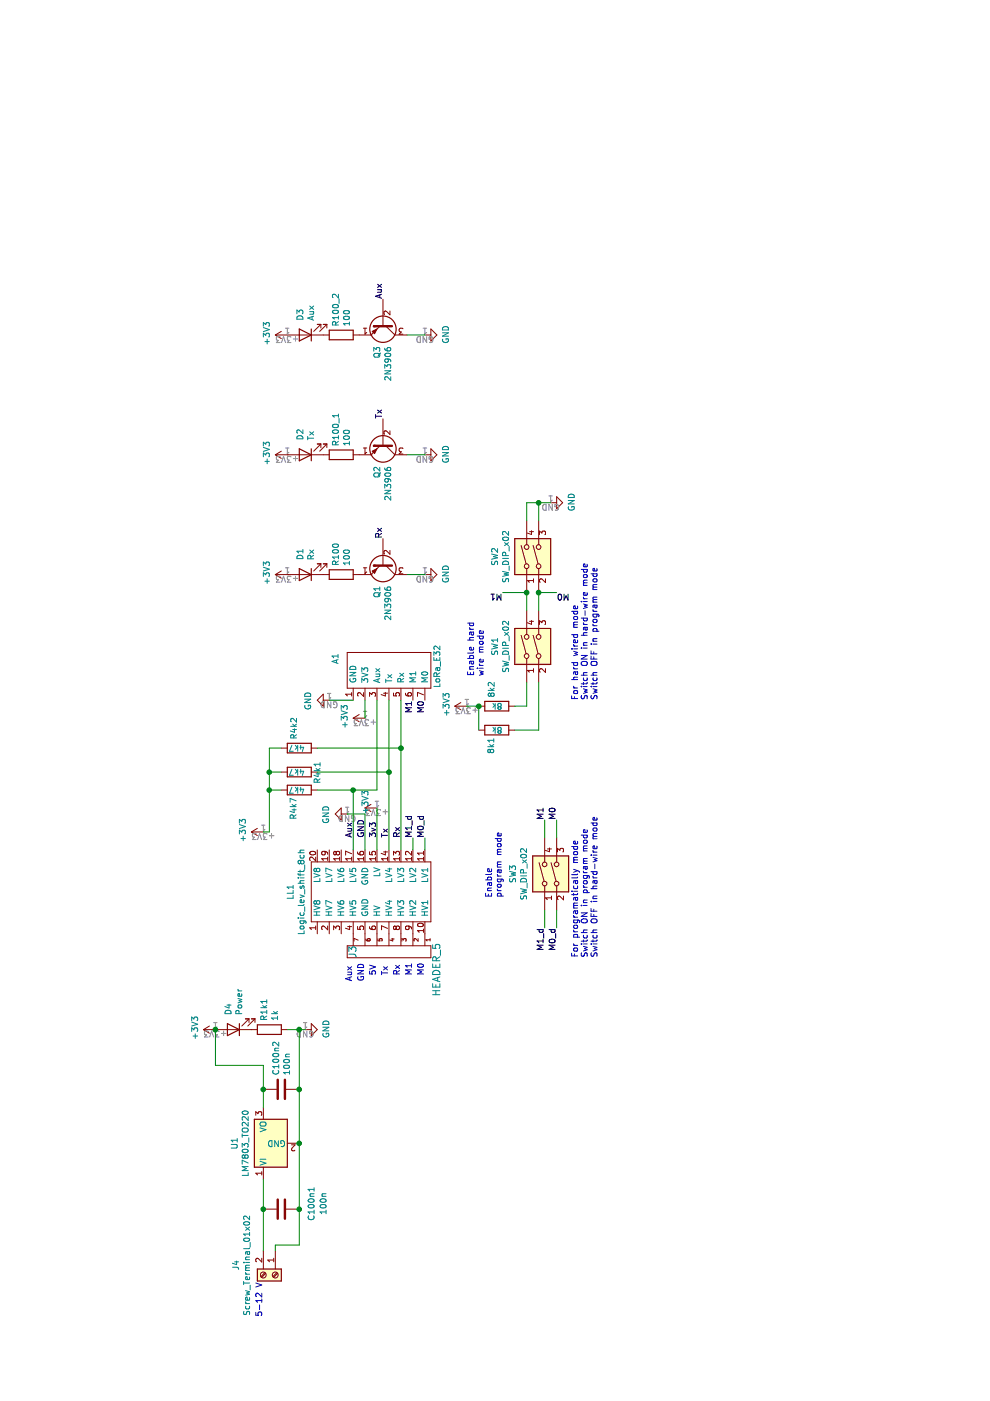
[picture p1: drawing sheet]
EESchema Schematic File Version 4
EELAYER 30 0
EELAYER END
$Descr A4 11693 8268
encoding utf-8
Sheet 1 1
Title ""
Date ""
Rev ""
Comp ""
Comment1 ""
Comment2 ""
Comment3 ""
Comment4 ""
$EndDescr
$Comp
L My_symbol_library:LoRa_E32 A1
U 1 1
P 6100 3250
F 0 "A1" H 6150 3700 50  0000 L CNN
F 1 "LoRa_E32" H 5950 2850 50  0000 L CNN
F 2 "My_footprint_library:LoRa_E32" H 5950 2700 50  0001 C CNN
F 3 "" H 5950 2700 50  0001 C CNN
	1    6100 3250
	1    0    0    -1  
$EndComp
Text Label 4700 2950 0    50   ~ 0
Aux
Text Label 4700 3250 0    50   ~ 0
Tx
Text Label 4700 3350 0    50   ~ 0
Rx
Text Label 5850 3450 2    50   ~ 0
M1
Text Label 5850 3550 2    50   ~ 0
M0
Wire Wire Line
	5700 3050 5850 3050
$Comp
L Device:R R4k7
U 1 1
P 5100 2500
F 0 "R4k7" H 4850 2550 50  0000 L CNN
F 1 "4k7" V 5100 2450 50  0000 L CNN
F 2 "Resistor_THT:R_Axial_DIN0204_L3.6mm_D1.6mm_P5.08mm_Vertical" V 5030 2500 50  0001 C CNN
F 3 "~" H 5100 2500 50  0001 C CNN
	1    5100 2500
	1    0    0    -1  
$EndComp
$Comp
L power:GND #PWR03
U 1 1
P 5850 2750
F 0 "#PWR03" H 5850 2500 50  0001 C CNN
F 1 "GND" H 5855 2577 50  0000 C CNN
F 2 "" H 5850 2750 50  0001 C CNN
F 3 "" H 5850 2750 50  0001 C CNN
	1    5850 2750
	-1   0    0    1   
$EndComp
Wire Wire Line
	5850 2950 5850 2750
Wire Wire Line
	4750 2250 5100 2250
Wire Wire Line
	5100 2250 5100 2350
Wire Wire Line
	5100 2650 5100 2950
Wire Wire Line
	5100 3150 5850 3150
$Comp
L Device:R R4k1
U 1 1
P 5250 2500
F 0 "R4k1" H 5150 2350 50  0000 L CNN
F 1 "4k7" V 5250 2450 50  0000 L CNN
F 2 "Resistor_THT:R_Axial_DIN0204_L3.6mm_D1.6mm_P5.08mm_Vertical" V 5180 2500 50  0001 C CNN
F 3 "~" H 5250 2500 50  0001 C CNN
	1    5250 2500
	1    0    0    -1  
$EndComp
Wire Wire Line
	5250 2350 5250 2250
Wire Wire Line
	5250 2250 5100 2250
Connection ~ 5100 2250
Wire Wire Line
	5250 2650 5250 3250
Wire Wire Line
	5250 3250 5850 3250
$Comp
L Device:R R4k2
U 1 1
P 5450 2500
F 0 "R4k2" H 5520 2546 50  0000 L CNN
F 1 "4k7" V 5450 2450 50  0000 L CNN
F 2 "Resistor_THT:R_Axial_DIN0204_L3.6mm_D1.6mm_P5.08mm_Vertical" V 5380 2500 50  0001 C CNN
F 3 "~" H 5450 2500 50  0001 C CNN
	1    5450 2500
	1    0    0    -1  
$EndComp
Wire Wire Line
	5450 2350 5450 2250
Wire Wire Line
	5450 2250 5250 2250
Connection ~ 5250 2250
Wire Wire Line
	5450 2650 5450 3350
Wire Wire Line
	5450 3350 5850 3350
$Comp
L Device:LED D1
U 1 1
P 6900 2550
F 0 "D1" V 6939 2432 50  0000 R CNN
F 1 "Rx" V 6848 2432 50  0000 R CNN
F 2 "LED_THT:LED_D5.0mm" H 6900 2550 50  0001 C CNN
F 3 "~" H 6900 2550 50  0001 C CNN
	1    6900 2550
	0    -1   -1   0   
$EndComp
$Comp
L Device:R R100
U 1 1
P 6900 2850
F 0 "R100" H 6970 2896 50  0000 L CNN
F 1 "100" H 6970 2805 50  0000 L CNN
F 2 "Resistor_THT:R_Axial_DIN0204_L3.6mm_D1.6mm_P2.54mm_Vertical" V 6830 2850 50  0001 C CNN
F 3 "~" H 6900 2850 50  0001 C CNN
	1    6900 2850
	1    0    0    -1  
$EndComp
$Comp
L Transistor_BJT:2N3906 Q1
U 1 1
P 7000 3200
F 0 "Q1" H 7191 3154 50  0000 L CNN
F 1 "2N3906" H 7191 3245 50  0000 L CNN
F 2 "Package_TO_SOT_THT:TO-92_Inline" H 7200 3125 50  0001 L CIN
F 3 "https://www.fairchildsemi.com/datasheets/2N/2N3906.pdf" H 7000 3200 50  0001 L CNN
	1    7000 3200
	-1   0    0    1   
$EndComp
Wire Wire Line
	6900 3400 6900 3550
Text Label 7200 3200 0    50   ~ 0
Rx
$Comp
L Device:LED D2
U 1 1
P 7900 2550
F 0 "D2" V 7939 2432 50  0000 R CNN
F 1 "Tx" V 7848 2432 50  0000 R CNN
F 2 "LED_THT:LED_D5.0mm" H 7900 2550 50  0001 C CNN
F 3 "~" H 7900 2550 50  0001 C CNN
	1    7900 2550
	0    -1   -1   0   
$EndComp
$Comp
L Device:R R100_1
U 1 1
P 7900 2850
F 0 "R100_1" H 7970 2896 50  0000 L CNN
F 1 "100" H 7970 2805 50  0000 L CNN
F 2 "Resistor_THT:R_Axial_DIN0204_L3.6mm_D1.6mm_P2.54mm_Vertical" V 7830 2850 50  0001 C CNN
F 3 "~" H 7900 2850 50  0001 C CNN
	1    7900 2850
	1    0    0    -1  
$EndComp
$Comp
L Transistor_BJT:2N3906 Q2
U 1 1
P 8000 3200
F 0 "Q2" H 8191 3154 50  0000 L CNN
F 1 "2N3906" H 8191 3245 50  0000 L CNN
F 2 "Package_TO_SOT_THT:TO-92_Inline" H 8200 3125 50  0001 L CIN
F 3 "https://www.fairchildsemi.com/datasheets/2N/2N3906.pdf" H 8000 3200 50  0001 L CNN
	1    8000 3200
	-1   0    0    1   
$EndComp
$Comp
L power:GND #PWR012
U 1 1
P 7900 3550
F 0 "#PWR012" H 7900 3300 50  0001 C CNN
F 1 "GND" H 7905 3377 50  0000 C CNN
F 2 "" H 7900 3550 50  0001 C CNN
F 3 "" H 7900 3550 50  0001 C CNN
	1    7900 3550
	1    0    0    -1  
$EndComp
Wire Wire Line
	7900 3400 7900 3550
Text Label 8200 3200 0    50   ~ 0
Tx
$Comp
L Device:LED D3
U 1 1
P 8900 2550
F 0 "D3" V 8939 2432 50  0000 R CNN
F 1 "Aux" V 8848 2432 50  0000 R CNN
F 2 "LED_THT:LED_D5.0mm" H 8900 2550 50  0001 C CNN
F 3 "~" H 8900 2550 50  0001 C CNN
	1    8900 2550
	0    -1   -1   0   
$EndComp
$Comp
L Device:R R100_2
U 1 1
P 8900 2850
F 0 "R100_2" H 8970 2896 50  0000 L CNN
F 1 "100" H 8970 2805 50  0000 L CNN
F 2 "Resistor_THT:R_Axial_DIN0204_L3.6mm_D1.6mm_P2.54mm_Vertical" V 8830 2850 50  0001 C CNN
F 3 "~" H 8900 2850 50  0001 C CNN
	1    8900 2850
	1    0    0    -1  
$EndComp
$Comp
L Transistor_BJT:2N3906 Q3
U 1 1
P 9000 3200
F 0 "Q3" H 9191 3154 50  0000 L CNN
F 1 "2N3906" H 9191 3245 50  0000 L CNN
F 2 "Package_TO_SOT_THT:TO-92_Inline" H 9200 3125 50  0001 L CIN
F 3 "https://www.fairchildsemi.com/datasheets/2N/2N3906.pdf" H 9000 3200 50  0001 L CNN
	1    9000 3200
	-1   0    0    1   
$EndComp
$Comp
L power:GND #PWR014
U 1 1
P 8900 3550
F 0 "#PWR014" H 8900 3300 50  0001 C CNN
F 1 "GND" H 8905 3377 50  0000 C CNN
F 2 "" H 8900 3550 50  0001 C CNN
F 3 "" H 8900 3550 50  0001 C CNN
	1    8900 3550
	1    0    0    -1  
$EndComp
Wire Wire Line
	8900 3400 8900 3550
Text Label 9200 3200 0    50   ~ 0
Aux
$Comp
L Connector:Screw_Terminal_01x02 J4
U 1 1
P 1050 2300
F 0 "J4" H 968 1975 50  0000 C CNN
F 1 "Screw_Terminal_01x02" H 968 2066 50  0000 C CNN
F 2 "TerminalBlock_Phoenix:TerminalBlock_Phoenix_MKDS-1,5-2-5.08_1x02_P5.08mm_Horizontal" H 1050 2300 50  0001 C CNN
F 3 "~" H 1050 2300 50  0001 C CNN
	1    1050 2300
	-1   0    0    1   
$EndComp
Wire Wire Line
	1250 2300 1300 2300
Wire Wire Line
	1300 2300 1300 2500
Wire Wire Line
	1300 2500 1600 2500
Wire Wire Line
	1250 2200 1600 2200
Text Notes 700  2200 0    50   ~ 0
5-12 V
Wire Wire Line
	2450 2200 2600 2200
$Comp
L power:+3V3 #PWR0104
U 1 1
P 4750 2200
F 0 "#PWR0104" H 4750 2050 50  0001 C CNN
F 1 "+3V3" H 4765 2373 50  0000 C CNN
F 2 "" H 4750 2200 50  0001 C CNN
F 3 "" H 4750 2200 50  0001 C CNN
	1    4750 2200
	1    0    0    -1  
$EndComp
$Comp
L power:+3V3 #PWR0105
U 1 1
P 5700 3050
F 0 "#PWR0105" H 5700 2900 50  0001 C CNN
F 1 "+3V3" H 5715 3223 50  0000 C CNN
F 2 "" H 5700 3050 50  0001 C CNN
F 3 "" H 5700 3050 50  0001 C CNN
	1    5700 3050
	1    0    0    -1  
$EndComp
$Comp
L power:+3V3 #PWR0106
U 1 1
P 6900 2400
F 0 "#PWR0106" H 6900 2250 50  0001 C CNN
F 1 "+3V3" H 6915 2573 50  0000 C CNN
F 2 "" H 6900 2400 50  0001 C CNN
F 3 "" H 6900 2400 50  0001 C CNN
	1    6900 2400
	1    0    0    -1  
$EndComp
$Comp
L power:+3V3 #PWR0107
U 1 1
P 7900 2400
F 0 "#PWR0107" H 7900 2250 50  0001 C CNN
F 1 "+3V3" H 7915 2573 50  0000 C CNN
F 2 "" H 7900 2400 50  0001 C CNN
F 3 "" H 7900 2400 50  0001 C CNN
	1    7900 2400
	1    0    0    -1  
$EndComp
$Comp
L power:+3V3 #PWR0108
U 1 1
P 8900 2400
F 0 "#PWR0108" H 8900 2250 50  0001 C CNN
F 1 "+3V3" H 8915 2573 50  0000 C CNN
F 2 "" H 8900 2400 50  0001 C CNN
F 3 "" H 8900 2400 50  0001 C CNN
	1    8900 2400
	1    0    0    -1  
$EndComp
$Comp
L w_connectors:HEADER_7 J3
U 1 1
P 3800 3250
F 0 "J3" H 3850 2950 60  0000 C CNN
F 1 "HEADER_5" H 4000 3650 60  0000 C CNN
F 2 "Connector_JST:JST_XH_B7B-XH-A_1x07_P2.50mm_Vertical" H 3800 3250 60  0001 C CNN
F 3 "" H 3800 3250 60  0000 C CNN
	1    3800 3250
	-1   0    0    1   
$EndComp
$Comp
L Device:LED D4
U 1 1
P 3100 1950
F 0 "D4" V 3139 1832 50  0000 R CNN
F 1 "Power" V 3048 1832 50  0000 R CNN
F 2 "LED_THT:LED_D5.0mm" H 3100 1950 50  0001 C CNN
F 3 "~" H 3100 1950 50  0001 C CNN
	1    3100 1950
	0    -1   -1   0   
$EndComp
$Comp
L Device:R R1k1
U 1 1
P 3100 2250
F 0 "R1k1" H 3170 2296 50  0000 L CNN
F 1 "1k" H 3170 2205 50  0000 L CNN
F 2 "Resistor_THT:R_Axial_DIN0204_L3.6mm_D1.6mm_P2.54mm_Vertical" V 3030 2250 50  0001 C CNN
F 3 "~" H 3100 2250 50  0001 C CNN
	1    3100 2250
	1    0    0    -1  
$EndComp
$Comp
L power:GND #PWR0109
U 1 1
P 3100 2550
F 0 "#PWR0109" H 3100 2300 50  0001 C CNN
F 1 "GND" H 3105 2377 50  0000 C CNN
F 2 "" H 3100 2550 50  0001 C CNN
F 3 "" H 3100 2550 50  0001 C CNN
	1    3100 2550
	1    0    0    -1  
$EndComp
Wire Wire Line
	3100 2400 3100 2500
$Comp
L power:+3V3 #PWR0110
U 1 1
P 3100 1800
F 0 "#PWR0110" H 3100 1650 50  0001 C CNN
F 1 "+3V3" H 3115 1973 50  0000 C CNN
F 2 "" H 3100 1800 50  0001 C CNN
F 3 "" H 3100 1800 50  0001 C CNN
	1    3100 1800
	1    0    0    -1  
$EndComp
$Comp
L Regulator_Linear:LM7805_TO220 U1
U 1 1
P 2150 2200
F 0 "U1" H 2150 2442 50  0000 C CNN
F 1 "LM7803_TO220" H 2150 2351 50  0000 C CNN
F 2 "Package_TO_SOT_THT:TO-220-3_Vertical" H 2150 2425 50  0001 C CIN
F 3 "http://www.fairchildsemi.com/ds/LM/LM7805.pdf" H 2150 2150 50  0001 C CNN
	1    2150 2200
	1    0    0    -1  
$EndComp
Connection ~ 2150 2500
Wire Wire Line
	4750 2200 4750 2250
$Comp
L My_symbol_library:Logic_lev_shift_8ch LL1
U 1 1
P 4250 3100
F 0 "LL1" H 4250 3775 50  0000 C CNN
F 1 "Logic_lev_shift_8ch" H 4250 3684 50  0000 C CNN
F 2 "My_footprint_library:Logic_lev_shift_8ch" H 4250 3100 50  0001 C CNN
F 3 "" H 4250 3100 50  0001 C CNN
	1    4250 3100
	1    0    0    -1  
$EndComp
Connection ~ 6750 4400
Wire Wire Line
	6750 4500 6600 4500
Wire Wire Line
	6600 4400 6750 4400
$Comp
L power:+3V3 #PWR04
U 1 1
P 5800 3900
F 0 "#PWR04" H 5800 3750 50  0001 C CNN
F 1 "+3V3" H 5815 4073 50  0000 C CNN
F 2 "" H 5800 3900 50  0001 C CNN
F 3 "" H 5800 3900 50  0001 C CNN
	1    5800 3900
	1    0    0    -1  
$EndComp
Text Label 3950 4550 2    50   ~ 0
M1_d
Text Label 3950 4650 2    50   ~ 0
M0_d
Wire Wire Line
	4700 4550 4850 4550
Wire Wire Line
	4700 4650 4850 4650
Text Notes 3700 5000 0    50   ~ 0
For programatically mode\nSwitch ON in program mode\nSwitch OFF in hard-wire mode
Wire Wire Line
	5600 4500 6000 4500
Text Notes 5850 5000 0    50   ~ 0
For hard wired mode\nSwitch ON in hard-wire mode\nSwitch OFF in program mode
$Comp
L power:GND #PWR010
U 1 1
P 6900 3550
F 0 "#PWR010" H 6900 3300 50  0001 C CNN
F 1 "GND" H 6905 3377 50  0000 C CNN
F 2 "" H 6900 3550 50  0001 C CNN
F 3 "" H 6900 3550 50  0001 C CNN
	1    6900 3550
	1    0    0    -1  
$EndComp
Connection ~ 7500 4500
Wire Wire Line
	7500 4400 7500 4500
Wire Wire Line
	7350 4400 7500 4400
Wire Wire Line
	7500 4500 7500 4600
Wire Wire Line
	7350 4500 7500 4500
Text Label 6750 4650 3    50   ~ 0
M0
Text Label 6750 4200 1    50   ~ 0
M1
Wire Wire Line
	5600 4300 5600 4500
Wire Wire Line
	5800 4400 6000 4400
Wire Wire Line
	5800 4300 5800 4400
Connection ~ 5800 4000
Wire Wire Line
	5800 4000 5600 4000
Wire Wire Line
	5800 3900 5800 4000
$Comp
L Device:R 8k1
U 1 1
P 5600 4150
F 0 "8k1" H 5400 4200 50  0000 L CNN
F 1 "8k" V 5600 4100 50  0000 L CNN
F 2 "Resistor_THT:R_Axial_DIN0204_L3.6mm_D1.6mm_P2.54mm_Vertical" V 5530 4150 50  0001 C CNN
F 3 "~" H 5600 4150 50  0001 C CNN
	1    5600 4150
	1    0    0    -1  
$EndComp
$Comp
L Device:R 8k2
U 1 1
P 5800 4150
F 0 "8k2" H 5870 4196 50  0000 L CNN
F 1 "8k" V 5800 4100 50  0000 L CNN
F 2 "Resistor_THT:R_Axial_DIN0204_L3.6mm_D1.6mm_P2.54mm_Vertical" V 5730 4150 50  0001 C CNN
F 3 "~" H 5800 4150 50  0001 C CNN
	1    5800 4150
	1    0    0    -1  
$EndComp
$Comp
L Switch:SW_DIP_x02 SW2
U 1 1
P 7050 4500
F 0 "SW2" H 7050 4867 50  0000 C CNN
F 1 "SW_DIP_x02" H 7050 4776 50  0000 C CNN
F 2 "Button_Switch_THT:SW_DIP_SPSTx02_Slide_9.78x7.26mm_W7.62mm_P2.54mm" H 7050 4500 50  0001 C CNN
F 3 "~" H 7050 4500 50  0001 C CNN
	1    7050 4500
	1    0    0    -1  
$EndComp
$Comp
L power:GND #PWR08
U 1 1
P 7500 4600
F 0 "#PWR08" H 7500 4350 50  0001 C CNN
F 1 "GND" H 7505 4427 50  0000 C CNN
F 2 "" H 7500 4600 50  0001 C CNN
F 3 "" H 7500 4600 50  0001 C CNN
	1    7500 4600
	1    0    0    -1  
$EndComp
Text Label 4700 3050 0    50   ~ 0
GND
Text Label 4700 3150 0    50   ~ 0
3v3
Text Notes 3550 3550 0    50   ~ 0
M0
Text Notes 3550 3450 0    50   ~ 0
M1
Text Notes 3550 3350 0    50   ~ 0
Rx
Text Notes 3550 3250 0    50   ~ 0
Tx
Text Notes 3550 3150 0    50   ~ 0
5V
Text Notes 3500 3050 0    50   ~ 0
GND
Text Notes 3500 2950 0    50   ~ 0
Aux
Wire Wire Line
	4600 3350 5450 3350
Connection ~ 5450 3350
Wire Wire Line
	4600 3250 5250 3250
Connection ~ 5250 3250
Wire Wire Line
	4600 2950 5100 2950
Connection ~ 5100 2950
Wire Wire Line
	5100 2950 5100 3150
$Comp
L power:+3V3 #PWR0101
U 1 1
P 4950 3150
F 0 "#PWR0101" H 4950 3000 50  0001 C CNN
F 1 "+3V3" H 5000 3250 50  0000 C CNN
F 2 "" H 4950 3150 50  0001 C CNN
F 3 "" H 4950 3150 50  0001 C CNN
	1    4950 3150
	1    0    0    -1  
$EndComp
Wire Wire Line
	4600 3150 4950 3150
$Comp
L power:GND #PWR0111
U 1 1
P 4900 2900
F 0 "#PWR0111" H 4900 2650 50  0001 C CNN
F 1 "GND" H 4905 2727 50  0000 C CNN
F 2 "" H 4900 2900 50  0001 C CNN
F 3 "" H 4900 2900 50  0001 C CNN
	1    4900 2900
	-1   0    0    1   
$EndComp
Wire Wire Line
	4900 3050 4900 2900
Wire Wire Line
	4600 3050 4900 3050
Text Label 4700 3450 0    50   ~ 0
M1_d
Text Label 4700 3550 0    50   ~ 0
M0_d
Wire Wire Line
	4600 3450 4700 3450
Wire Wire Line
	4600 3550 4700 3550
Text Label 4850 4550 0    50   ~ 0
M1
Text Label 4850 4650 0    50   ~ 0
M0
Wire Wire Line
	2800 2200 2800 1800
Wire Wire Line
	2800 1800 3100 1800
Connection ~ 3100 1800
Wire Wire Line
	2150 2500 2600 2500
Connection ~ 3100 2500
Wire Wire Line
	3100 2500 3100 2550
Wire Wire Line
	6750 4400 6750 4200
Wire Wire Line
	6750 4650 6750 4500
Connection ~ 6750 4500
$Comp
L Switch:SW_DIP_x02 SW1
U 1 1
P 6300 4500
F 0 "SW1" H 6300 4867 50  0000 C CNN
F 1 "SW_DIP_x02" H 6300 4776 50  0000 C CNN
F 2 "Button_Switch_THT:SW_DIP_SPSTx02_Slide_9.78x7.26mm_W7.62mm_P2.54mm" H 6300 4500 50  0001 C CNN
F 3 "~" H 6300 4500 50  0001 C CNN
	1    6300 4500
	1    0    0    -1  
$EndComp
Text Notes 6050 4050 0    50   ~ 0
Enable hard\nwire mode
$Comp
L Switch:SW_DIP_x02 SW3
U 1 1
P 4400 4650
F 0 "SW3" H 4400 5017 50  0000 C CNN
F 1 "SW_DIP_x02" H 4400 4926 50  0000 C CNN
F 2 "Button_Switch_THT:SW_DIP_SPSTx02_Slide_9.78x7.26mm_W7.62mm_P2.54mm" H 4400 4650 50  0001 C CNN
F 3 "~" H 4400 4650 50  0001 C CNN
	1    4400 4650
	1    0    0    -1  
$EndComp
Wire Wire Line
	4100 4550 3950 4550
Wire Wire Line
	4100 4650 3950 4650
Text Notes 4200 4200 0    50   ~ 0
Enable\nprogram mode
$Comp
L Device:C C100n1
U 1 1
P 1600 2350
F 0 "C100n1" H 1500 2100 50  0000 L CNN
F 1 "100n" H 1550 2000 50  0000 L CNN
F 2 "Capacitor_THT:CP_Radial_Tantal_D5.0mm_P5.00mm" H 1638 2200 50  0001 C CNN
F 3 "~" H 1600 2350 50  0001 C CNN
	1    1600 2350
	1    0    0    -1  
$EndComp
$Comp
L Device:C C100n2
U 1 1
P 2600 2350
F 0 "C100n2" H 2715 2396 50  0000 L CNN
F 1 "100n" H 2715 2305 50  0000 L CNN
F 2 "Capacitor_THT:CP_Radial_Tantal_D5.0mm_P5.00mm" H 2638 2200 50  0001 C CNN
F 3 "~" H 2600 2350 50  0001 C CNN
	1    2600 2350
	1    0    0    -1  
$EndComp
Connection ~ 2600 2200
Wire Wire Line
	2600 2200 2800 2200
Connection ~ 2600 2500
Wire Wire Line
	2600 2500 3100 2500
Connection ~ 1600 2200
Connection ~ 1600 2500
Wire Wire Line
	1600 2200 1850 2200
Wire Wire Line
	1600 2500 2150 2500
$EndSCHEMATC
